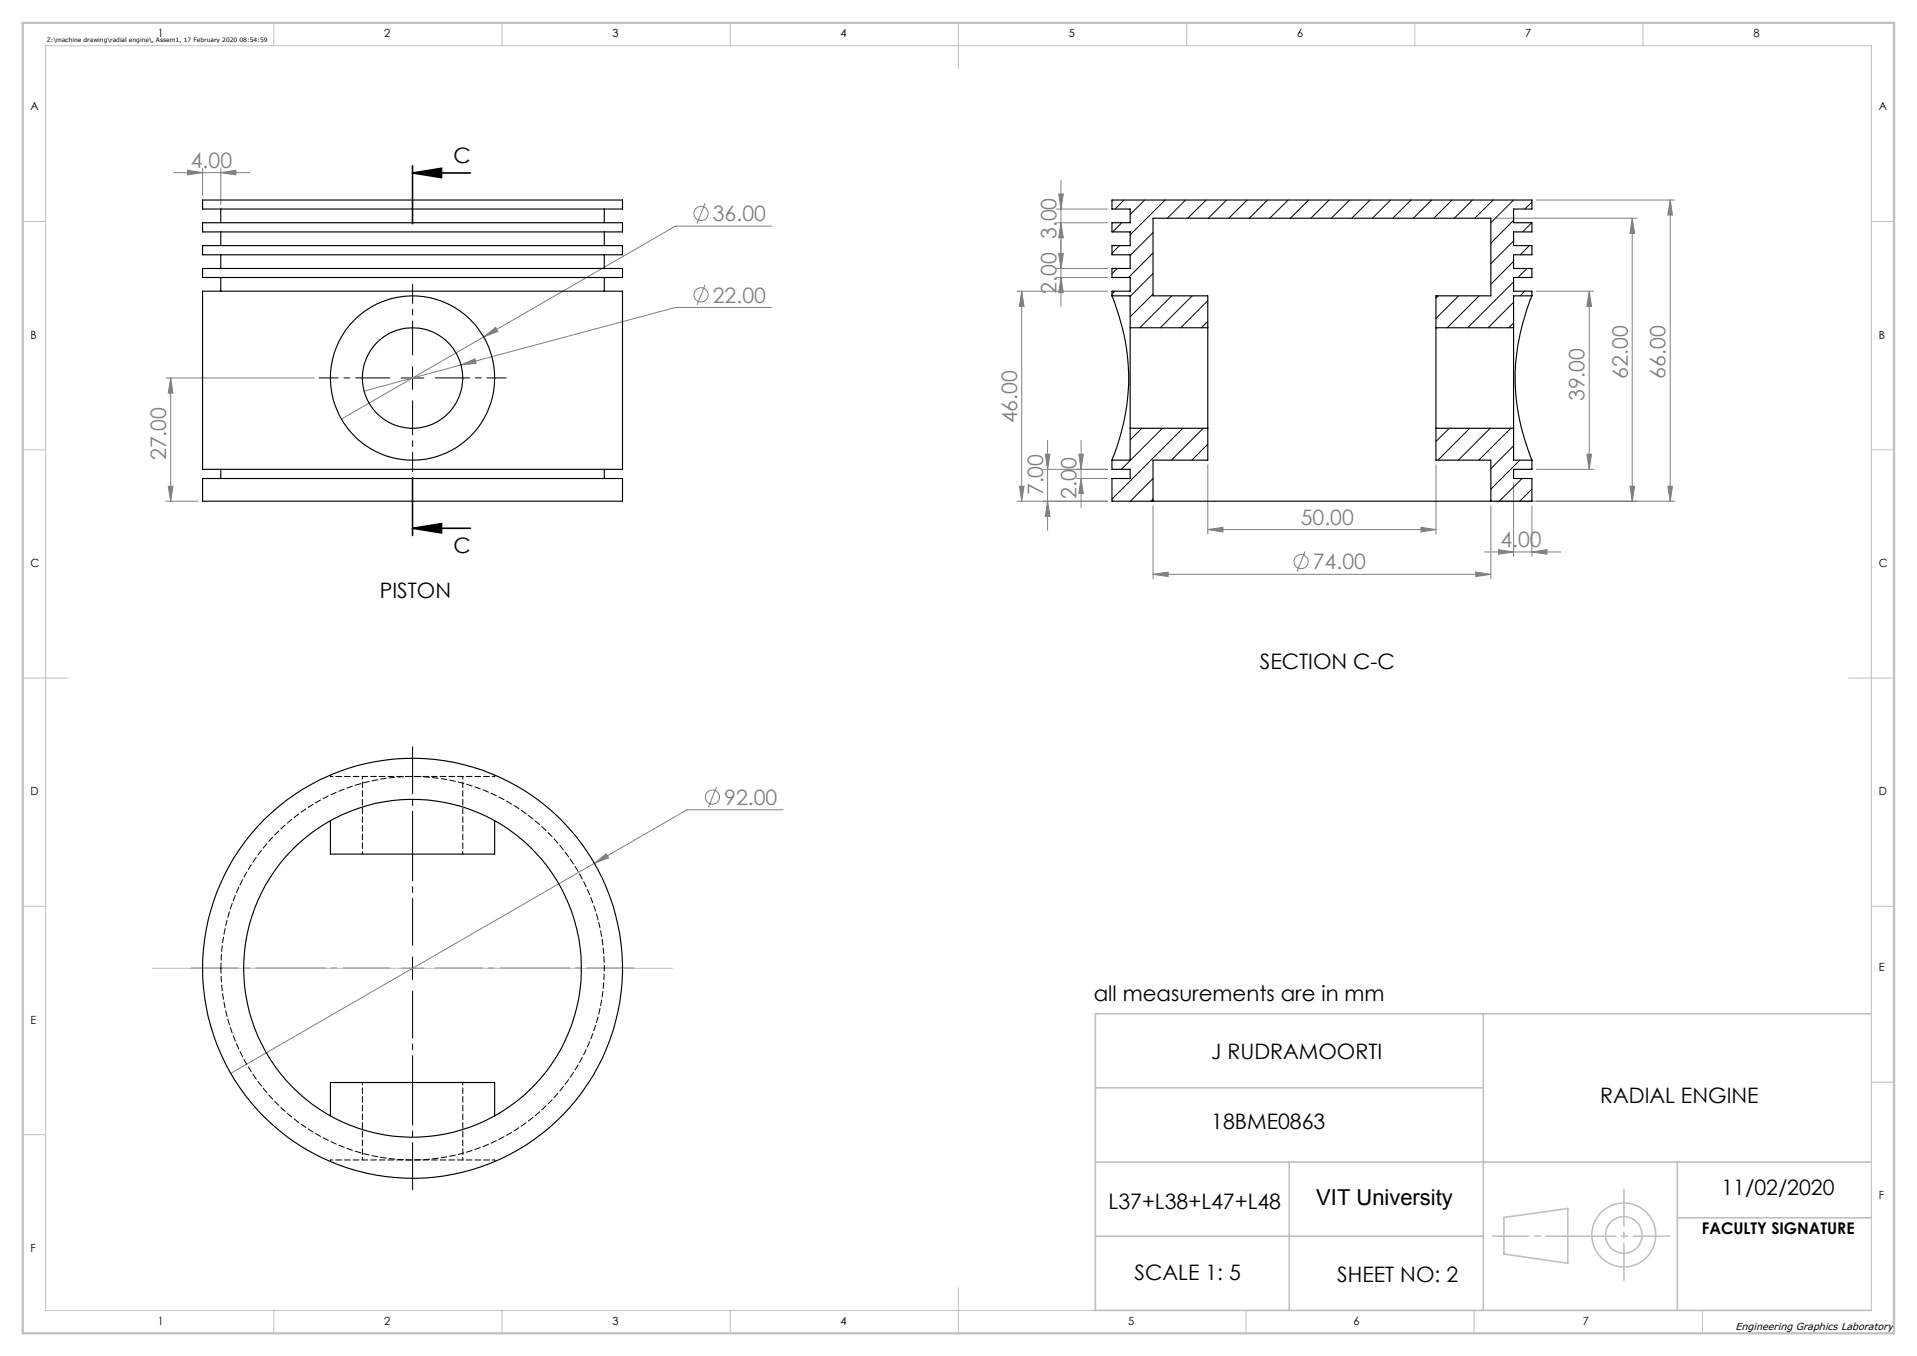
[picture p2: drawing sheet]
<svg xmlns="http://www.w3.org/2000/svg" width="420mm" height="297mm" viewBox="0 0 420 297" stroke-linecap="round" stroke-linejoin="round" font-family="sans-serif">
<g fill="none" stroke="#808080" stroke-width=".22">
<path d="M38 37.8h16.7M41.1 37.3l3.3 .5-3.3 .5zM44.4 36.8v6M48.4 37.8l3.3-.5v1zM48.4 36.8v8M232.4 39.4v27.7M154.5 44.5l-1.8 4.5M169.1 49.5h-21.1l-42 24.3M231.5 58.8h11.1M231.5 45.8h11.1M231.5 48.8h11.1M232 55.5h1l-.6 3.3z"/>
<path d="M232 42.5h1l-.6 3.3zM232.4 48.8l.6 3.3h-1zM327.6 47.8h31M336.6 43.8h30.3M357.6 47.8v62M357.6 47.8l.5 3.3h-1zM365.9 43.8v66M365.9 43.8l.5 3.3h-1zM101 79.9l3.1-1.3 .2 1zM106 73.8l2.6-2.1 .5 .9zM106 73.8l-31.2 18M154.5 62.4l-1.8 4.4"/>
<path d="M169.1 67.3h-21.1l-68.2 18.4M222.8 63.8h19.8M223.8 63.8v46M223.8 63.8l.6 3.3h-1.1zM231.5 60.8h11.1M232.4 60.8l.6 3.3h-1zM336.6 63.8h12.6M348.2 63.8v39M348.2 63.8l.5 3.3h-1zM36.4 82.8h32.5M37.4 82.8l.5 3.3h-1zM37.4 82.8v27"/>
<path d="M229 99.5h1l-.5 3.3zM229.5 96.4v19.7M236.4 99.5h.9l-.4 3.3zM236.9 96.4v14.8M347.7 99.5h1l-.5 3.3zM36.4 109.8h7M36.9 106.5h1l-.5 3.3zM222.8 109.8h19.8M223.3 106.5h1.1l-.6 3.3zM228.5 102.8h14.1M229.5 109.8l.5 3.3h-1zM235.9 104.8h6.7"/>
<path d="M236.9 104.8l.4 3.3h-.9zM252.6 110.8v16M264.6 116l3.3-.5v1zM264.6 101.8v15.2M264.6 116h50M311.3 115.5l3.3 .5-3.3 .5zM314.6 101.8v15.2M326.6 110.8v16M327.6 109.8h39.3M331.6 105.8v16.1M335.6 110.8v11.1M336.6 102.8h12.6"/>
<path d="M357.1 106.5h1l-.5 3.3zM365.4 106.5h1l-.5 3.3zM252.6 125.8l3.3-.5v1zM252.6 125.8h74M285.9 120.8l-1.7 4.4M323.3 125.3l3.3 .5-3.3 .5zM325.3 120.9h16.7M328.3 120.4l3.3 .5-3.3 .5zM335.6 120.9l3.3-.5v1zM157 172.4l-1.8 4.4M171.6 177.4h-21.1l-20.3 11.7M130.2 189.1l2.6-2.1 .5 .9z"/>
<path d="M130.2 189.1l-79.6 46"/>
<circle cx="153.6" cy="46.7" r="1.56"/>
<circle cx="153.6" cy="64.6" r="1.55"/>
<circle cx="285" cy="123" r="1.56"/>
<circle cx="156.1" cy="174.6" r="1.56"/>
</g>
<path d="M90.4 37.9h12.7M90.4 36.3v12.7M90.4 37.9l6.3-1v2zM90.4 104.6v12.7M90.4 115.7h12.7M90.4 115.7l6.3-1v2z" fill="none" stroke="#000" stroke-width=".35"/>
<g fill="none" stroke="#c0c0c0" stroke-width=".35">
<path d="M240 238.3h85M325 222v65M410 222h-170v65h170M240 254.5h170M282.5 254.5v32.5M367.5 254.5v32.5M240 270.8h85M329.5 266.7l14-2v12l-14-2zM367.5 266.7h42.5"/>
<circle cx="355.8" cy="270.5" r="7"/>
<circle cx="355.8" cy="270.5" r="4"/>
</g>
<path d="M90.4 77.8v-15.5M90.4 87.8v15.5" fill="none" stroke="#000" stroke-width=".22" stroke-dasharray="15.2 1.3 1.3 1.3" stroke-dashoffset="7.7"/>
<path d="M85.4 82.8h-15.5M95.4 82.8h15.5" fill="none" stroke="#000" stroke-width=".22" stroke-dasharray="15.2 1.3 1.3 1.3" stroke-dashoffset="7.8"/>
<path d="M85.4 212.1h-43.5M90.4 207.1v-43.5M90.4 217.1v43.5M95.4 212.1h43.5" fill="none" stroke="#000" stroke-width=".22" stroke-dasharray="15.2 1.3 1.3 1.3" stroke-dashoffset="4.9"/>
<path d="M87.9 82.8h5M90.4 80.3v5M87.9 212.1h5M90.4 209.6v5" fill="none" stroke="#000" stroke-width=".22"/>
<g fill="none" stroke="#c0c0c0" stroke-width=".22">
<path d="M10 10h400v277h-400zM60 5v5M110 5v5M160 5v5M210 5v10M260 5v5M310 5v5M360 5v5M5 48.5h5M410 48.5h5M5 98.5h5M410 98.5h5"/>
<path d="M5 148.5h10M405 148.5h10M5 198.5h5M410 198.5h5M33.3 212.1h114.1M410 237h5M5 248.5h5M60 287v5M110 287v5M160 287v5M210 282v10M273 287v5"/>
<path d="M323 287v5M373 287v5"/>
</g>
<path d="M327 270.8h38.8" fill="none" stroke="#c0c0c0" stroke-width=".35" stroke-dasharray="15.2 1.3 1.3 1.3" stroke-dashoffset="7.3"/>
<path d="M355.8 260.5v20" fill="none" stroke="#c0c0c0" stroke-width=".35" stroke-dasharray="15.2 1.3 1.3 1.3" stroke-dashoffset="7.1"/>
<path d="M5 5h410v287h-410z" fill="none" stroke="#c0c0c0" stroke-width=".5"/>
<path d="M90.4 37.9l6.3-1v2zM90.4 115.7l6.3-1v2z" fill="#000"/>
<g fill="#808080">
<path d="M48.4 37.8l3.3-.5v1zM41.1 37.3l3.3 .5-3.3 .5zM323.3 125.3l3.3 .5-3.3 .5zM252.6 125.8l3.3-.5v1z"/>
<path d="M106 73.8l3.1-1.2-.5-.9zM101 79.9l3.3-.3-.2-1zM130.2 189.1l3.1-1.2-.5-.9zM264.6 116l3.3-.5v1zM311.3 115.5l3.3 .5-3.3 .5z"/>
<path d="M335.6 120.9l3.3-.5v1zM328.3 120.4l3.3 .5-3.3 .5z"/>
<path d="M36.9 106.5h1l-.5 3.3zM37.4 82.8l.5 3.3h-1z"/>
<path d="M232 55.5h1l-.6 3.3zM232.4 60.8l.6 3.3h-1z"/>
<path d="M232 42.5h1l-.6 3.3zM232.4 48.8l.6 3.3h-1zM236.4 99.5h.9l-.4 3.3zM236.9 104.8l.4 3.3h-.9zM365.9 43.8l.5 3.3h-1zM365.4 106.5h1l-.5 3.3zM357.6 47.8l.5 3.3h-1zM357.1 106.5h1l-.5 3.3zM348.2 63.8l.5 3.3h-1zM347.7 99.5h1l-.5 3.3z"/>
<path d="M223.8 63.8l.6 3.3h-1.1zM223.3 106.5h1.1l-.6 3.3z"/>
<path d="M229 99.5h1l-.5 3.3zM229.5 109.8l.5 3.3h-1z"/>
</g>
<g fill="none" stroke="#000" stroke-width=".25">
<path d="M44.4 53.8h92v2h-92zM44.4 48.8h92v2h-92zM44.4 43.8h92v2h-92zM44.4 58.8h92v2h-92zM48.4 45.8v3M48.4 50.8v3M48.4 55.8v3M132.4 45.8v3M132.4 50.8v3M132.4 55.8v3M44.4 63.8h92v39h-92zM48.4 60.8v3"/>
<path d="M132.4 60.8v3M243.6 64.8a46.2 46.2 0 0 1 0 36M243.6 64.8h4v7M243.6 64.8v-1h4v-3h-4v-2h4v-3h-4v-2h4v-3h-4v-2h4v-3h-4v-2h92v2h-4v3h4v2h-4v3h4v2h-4v3h4v2h-4v3h4v1M247.6 71.8v22M247.6 71.8h17M264.6 71.8v22M264.6 71.8v-7h-12v-17h74v17h-12v7M314.6 71.8v22M314.6 71.8h17M331.6 71.8v22M335.6 64.8a45.9 45.9 0 0 0 0 36"/>
<path d="M335.6 64.8h-4v7M247.6 93.8v7h-4M247.6 93.8h17M264.6 93.8v7h-12v9M314.6 93.8v7h12v9M314.6 93.8h17M331.6 93.8v7h4M44.4 104.8h92v5h-92zM48.4 102.8v2M132.4 102.8v2M243.6 100.8v2h4v2h-4v5h9M252.6 109.8h74"/>
<path d="M335.6 100.8v2h-4v2h4v5h-9M72.4 179.8v7.3h36v-7.3M72.4 244.4v-7.3h36v7.3"/>
<circle cx="90.4" cy="82.8" r="18"/>
<circle cx="90.4" cy="82.8" r="11"/>
<circle cx="90.4" cy="212.1" r="37"/>
<circle cx="90.4" cy="212.1" r="46"/>
</g>
<path d="M48.4 212.1a42 42 0 0 1 61.8-37.1 42 42 0 0 1 3.5 72 42 42 0 0 1-65.1-30.9l-.2-4" fill="none" stroke="#000" stroke-width=".22" stroke-dasharray="1.3 .6" stroke-dashoffset=".1"/>
<path d="M72.4 170.1h36M79.4 170.1v17M101.4 187.1v-17M79.4 237.1v17M72.4 254.1h36M101.4 254.1v-17" fill="none" stroke="#000" stroke-width=".22" stroke-dasharray="1.3 .6" stroke-dashoffset=".7"/>
<path d="M72.4 169.7v.4M108.4 179.7h.1M108.4 170.1v-.4M72.4 254.1v.3M72.4 244.4h.1M108.4 254.4v-.3" fill="none" stroke="#000" stroke-width=".22" stroke-dasharray="1.3 .6"/>
<g fill="none" stroke="#000" stroke-width=".22">
<path d="M244.8 58.8l-1.2 1.1M245.3 53.8l-1.7 1.7M245.8 48.8l-2 2M246.3 43.8l-2 2M250.8 43.8l-3.2 3.2M252.6 50.9l-5 5M252.6 55.4l-5.3 5.4M252.6 59.9l-5 5M255.3 43.8l-7.7 7.6M259.8 43.8l-4 4M264.3 43.8l-4.1 4M268.7 43.8l-4 4"/>
<path d="M273.2 43.8l-4 4M277.7 43.8l-4 4M282.2 43.8l-4 4M286.7 43.8l-4 4M291.2 43.8l-4 4M295.7 43.8l-4 4M300.2 43.8l-4 4M304.7 43.8l-4 4M309.1 43.8l-3.9 4M313.7 43.8l-4.1 4M318.1 43.8l-4 4M322.6 43.8l-4 4"/>
<path d="M327.1 43.8l-4 4M331.6 43.8l-5 5M331.6 48.3l-5 5M331.6 52.8l-5 4.9M331.6 57.3l-5 5M334.6 58.8l-2 2M335.1 53.8l-2 2M335.6 48.8l-2 2M335.6 44.3l-1.5 1.5M244.3 63.8l-.7 .6M252.6 64.4l-5 5M256.7 64.8l-7 7"/>
<path d="M261.2 64.8l-7 7M264.6 65.9l-5.9 5.9M264.6 70.4l-1.4 1.4M315.1 64.8l-.5 .5M319.6 64.8l-5 4.9M324.1 64.8l-7 7M331.6 61.7l-10 10.1M331.6 66.2l-5.6 5.6M331.6 70.7l-1 1.1M334 63.8l-.9 1M250.2 93.8l-2.6 2.5M254.7 93.8l-9 9"/>
<path d="M259.2 93.8l-15.6 15.5M263.6 93.8l-7 7M264.6 97.3l-3.5 3.5M317.5 93.8l-2.9 2.9M322 93.8l-7 7M326.5 93.8l-7 7M331 93.8l-7 7M331.6 97.6l-5 5.1M243.7 104.8h-.1M252.6 104.8l-5 5M252.6 109.3l-.5 .5M333 100.8l-6.4 6.3"/>
<path d="M333.5 104.8l-5 5M335.6 102.7l-.1 .1M335.6 107.1l-2.6 2.7"/>
</g>
<text font-size="4.8" x="288.4" y="264">VIT University</text>
<g font-size="4.7">
<text x="99.4" y="35.7">C</text>
<text x="99.4" y="121.1">C</text>
<text x="83.2" y="131.1">PISTON</text>
<text x="276" y="146.5">SECTION C-C</text>
<text x="239.6" y="219.3">all measurements are in mm</text>
<text x="265.4" y="232">J RUDRAMOORTI</text>
<text x="350.6" y="241.5">RADIAL ENGINE</text>
<text x="265.4" y="247.3">18BME0863</text>
<text x="377.2" y="261.6">11/02/2020</text>
<text x="242.9" y="264.7">L37+L38+L47+L48</text>
<text x="248.6" y="280.4">SCALE 1: 5</text>
<text x="293" y="280.7">SHEET NO: 2</text>
</g>
<g font-size="4.7" fill="#808080">
<text x="41.8" y="36.8">4.00</text>
<text x="156.2" y="48.4">36.00</text>
<text x="231.5" y="64.3" transform="rotate(-90 231.5 64.3)">2.00 3.00</text>
<text x="156.2" y="66.3">22.00</text>
<text x="356.6" y="83" transform="rotate(-90 356.6 83)">62.00</text>
<text x="364.9" y="83" transform="rotate(-90 364.9 83)">66.00</text>
<text x="347.2" y="87.9" transform="rotate(-90 347.2 87.9)">39.00</text>
<text x="222.9" y="92.7" transform="rotate(-90 222.9 92.7)">46.00</text>
<text x="36.4" y="100.8" transform="rotate(-90 36.4 100.8)">27.00</text>
<text x="228.5" y="108.5" transform="rotate(-90 228.5 108.5)">7.00</text>
<text x="235.9" y="109.2" transform="rotate(-90 235.9 109.2)">2.00</text>
<text x="285" y="115">50.00</text>
<text x="328.7" y="119.9">4.00</text>
<text x="287.6" y="124.7">74.00</text>
<text x="158.7" y="176.3">92.00</text>
</g>
<text font-size="3.5" x="372.9" y="270.3">FACULTY SIGNATURE</text>
<g font-size="2.5">
<text x="34.6" y="8.2">1</text>
<text x="84.2" y="8.2">2</text>
<text x="134.2" y="8.2">3</text>
<text x="184.2" y="8.2">4</text>
<text x="234.2" y="8.2">5</text>
<text x="284.2" y="8.2">6</text>
<text x="334.2" y="8.2">7</text>
<text x="384.2" y="8.2">8</text>
<text x="6.7" y="24.2">A</text>
<text x="411.7" y="24.2">A</text>
<text x="6.7" y="74.2">B</text>
<text x="411.7" y="74.2">B</text>
<text x="6.7" y="124.2">C</text>
<text x="411.7" y="124.2">C</text>
<text x="6.7" y="174.2">D</text>
<text x="411.7" y="174.2">D</text>
<text x="411.7" y="212.7">E</text>
<text x="6.7" y="224.2">E</text>
<text x="411.7" y="262.7">F</text>
<text x="6.7" y="274.2">F</text>
<text x="34.6" y="290.2">1</text>
<text x="84.2" y="290.2">2</text>
<text x="134.2" y="290.2">3</text>
<text x="184.2" y="290.2">4</text>
<text x="247.2" y="290.2">5</text>
<text x="296.5" y="290.2">6</text>
<text x="346.8" y="290.2">7</text>
</g>
<text font-size="2.2" x="380.2" y="291.4">Engineering Graphics Laboratory</text>
<text font-size="1.3" x="10.2" y="9.3">Z:\machine drawing\radial engine\, Assem1, 17 February 2020 08:54:59</text>
</svg>
